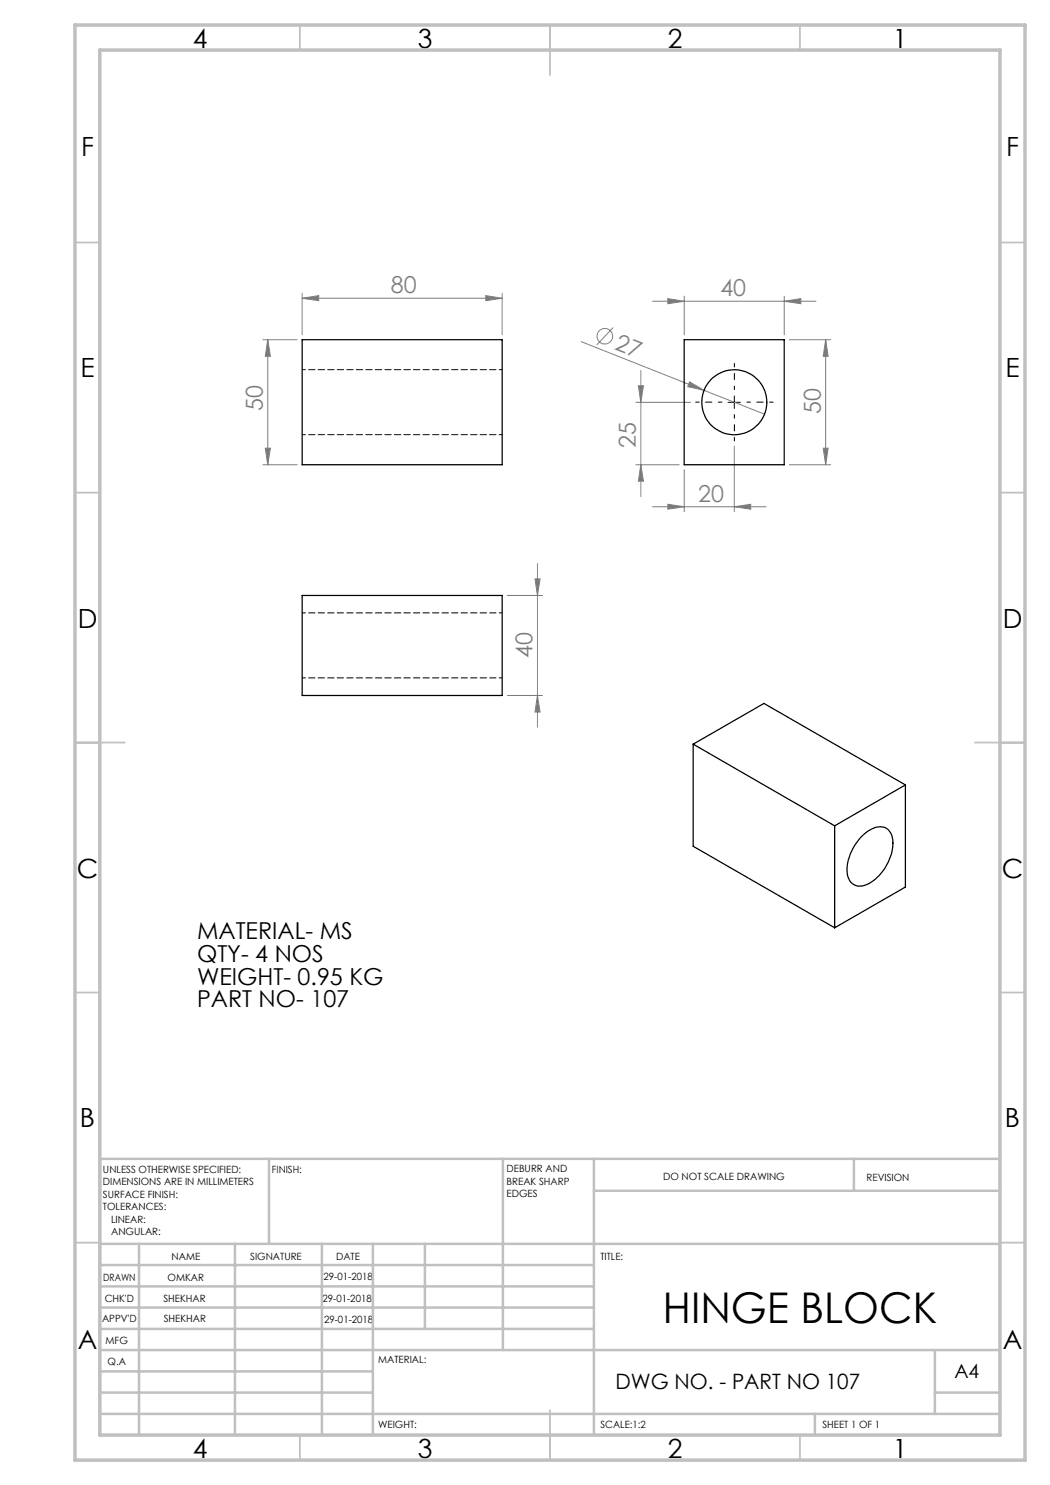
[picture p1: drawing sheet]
<svg xmlns="http://www.w3.org/2000/svg" width="210mm" height="297mm" viewBox="0 0 210 297" stroke-linecap="round" stroke-linejoin="round" font-family="sans-serif">
<g fill="none" stroke="#808080" stroke-width=".2">
<path d="M60.4 59.7l3.3-.6v1zM60.4 58.6v8.4M60.4 59.7h40M97.2 59.1l3.2 .6-3.2 .4zM100.4 58.6v8.4M133.6 59.7l3.2 .6-3.2 .4zM136.8 59.2v7.8M156.8 59.2v7.8M52.6 67.9h6.8M53.6 67.9v25.1M53.6 67.9l.5 3.4h-1zM116.2 68.3l36.7 14.5"/>
<path d="M122.6 65.5l-3.3 3.5M127.7 77.1h1l-.5 3.4zM128.2 74.1v25.2M130.5 60.3h32.7M137.9 76.4l2.9 1.7-3.3-.8zM156.8 60.3l3.4-.6v1zM157.9 67.9h8.2M165.1 67.9v25.1M165.1 67.9l.5 3.4h-1zM52.6 93h6.8M53.1 89.6h1l-.5 3.4zM127.2 93h8.7"/>
<path d="M127.2 80.5h10.9M128.2 93l.5 3.2h-1zM136.8 93.9v8.4M146.9 89.2v13.1M157.9 93h8.2M164.6 89.6h1l-.5 3.4zM101.5 119.1h7M107 115.8h1l-.5 3.3zM107.5 112.7v32.7M130.5 101.3h22.7M133.6 100.9l3.2 .4-3.2 .5zM146.9 101.3l3.2-.4v.9z"/>
<path d="M101.5 139.1h7M107.5 139.1l.5 3.3h-1z"/>
<circle cx="121" cy="67.3" r="1.55"/>
</g>
<path d="M146.9 77.9v-5.2M144.4 80.4h-5.3M146.9 82.9v5.3M149.4 80.4h5.2" fill="none" stroke="#000" stroke-width=".2" stroke-dasharray="15.2 1.3 1.3 1.3" stroke-dashoffset="14.5"/>
<path d="M146.9 79.2v2.5M145.6 80.5h2.5" fill="none" stroke="#000" stroke-width=".2"/>
<g fill="none" stroke="#c0c0c0" stroke-width=".35">
<path d="M60 5v5M110 5v10M160 5v5M15 48.5h5M200 48.5h5M15 98.5h5M200 98.5h5M15 148.5h10M195 148.5h10M15 198.5h5M200 198.5h5M15 248.5h5"/>
<path d="M200 248.5h5M60 287v5M110 282v10M160 287v5"/>
</g>
<g fill="none" stroke="#c0c0c0" stroke-width=".5">
<path d="M53.8 231.8v17M100.6 231.8v38.2M118.8 231.8v55.2M118.8 238.2h81.2M170.8 231.8v6.4M200 231.8h-180v55.2M20 248.8h180M20 257.3h98.8M20 253h98.8M27.8 248.8v38.2M47 248.8v38.2M64.4 248.8v38.2"/>
<path d="M74.6 248.8v38.2M85 248.8v17M20 265.8h98.8M20 261.5h98.8M20 278.5h54.6M20 274.3h54.6M20 270h180M187 278.5h13M187 270v12.8M20 282.8h180M163 282.8v4.2"/>
</g>
<path d="M15 5h190v287h-190zM20 10h180v277h-180z" fill="none" stroke="#c0c0c0" stroke-width=".7"/>
<g fill="#808080">
<path d="M137.9 76.4l2.9 1.7-3.3-.8z"/>
<path d="M97.2 59.1l3.2 .6-3.2 .4zM60.4 59.7l3.3-.6v1zM146.9 101.3l3.2-.4v.9zM133.6 100.9l3.2 .4-3.2 .5z"/>
<path d="M133.6 59.7l3.2 .6-3.2 .4zM156.8 60.3l3.4-.6v1z"/>
<path d="M164.6 89.6h1l-.5 3.4zM165.1 67.9l.5 3.4h-1z"/>
<path d="M53.6 67.9l.5 3.4h-1zM53.1 89.6h1l-.5 3.4zM127.7 77.1h1l-.5 3.4zM128.2 93l.5 3.2h-1zM107 115.8h1l-.5 3.3zM107.5 139.1l.5 3.3h-1z"/>
</g>
<g fill="none" stroke="#000" stroke-width=".25">
<path d="M60.4 67.9h40v25.1h-40zM136.8 67.9h20v25.1h-20zM60.4 119.1h40v20h-40zM138.6 148.8l28.3 16.4M138.6 148.8l14.2-8.1 28.3 16.3M138.6 148.8v20.5l28.3 16.3M181.1 157l-14.2 8.2M181.1 157v20.4l-14.2 8.2M166.9 165.2v20.4M172.1 167.5a5.1 5.1 0 0 1 4.8-2 3.2 3.2 0 0 1 1.7 3.5 9.6 9.6 0 0 1-5.8 8.1 2.67 2.67 0 0 1-3.4-3 10 10 0 0 1 2.7-6.6z"/>
<circle cx="146.9" cy="80.4" r="6.5"/>
</g>
<path d="M100.5 73.9h-40M60.5 86.9h40M60.5 135.6h40M100.5 122.6h-40" fill="none" stroke="#000" stroke-width=".2" stroke-dasharray="1.3 .6" stroke-dashoffset=".6"/>
<text font-size="8.5" x="132.6" y="264.5">HINGE BLOCK</text>
<g font-size="5.3">
<text x="38.5" y="9.5">4</text>
<text x="83.5" y="9.5">3</text>
<text x="133.6" y="9.5">2</text>
<text x="178.6" y="9.5">1</text>
<text x="16.2" y="31.3">F</text>
<text x="201.2" y="31.3">F</text>
<text x="16.1" y="75.5">E</text>
<text x="201.1" y="75.5">E</text>
<text x="15.5" y="125.5">D</text>
<text x="200.5" y="125.5">D</text>
<text x="15.4" y="175.5">C</text>
<text x="200.4" y="175.5">C</text>
<text x="16" y="225.5">B</text>
<text x="201" y="225.5">B</text>
<text x="15.5" y="269.8">A</text>
<text x="200.5" y="269.8">A</text>
<text x="38.5" y="291.5">4</text>
<text x="83.5" y="291.5">3</text>
<text x="133.6" y="291.5">2</text>
<text x="178.6" y="291.5">1</text>
</g>
<g font-size="4.7" fill="#808080">
<text x="78.2" y="58.6">80</text>
<text x="144.1" y="59.2">40</text>
<text x="122.7" y="69.8" transform="rotate(22 122.7 69.8)">27</text>
<text x="52.6" y="82.1" transform="rotate(-90 52.6 82.1)">50</text>
<text x="164.1" y="82.8" transform="rotate(-90 164.1 82.8)">50</text>
<text x="127.2" y="89.5" transform="rotate(-90 127.2 89.5)">25</text>
<text x="139.7" y="100.3">20</text>
<text x="106.5" y="131.6" transform="rotate(-90 106.5 131.6)">40</text>
</g>
<g font-size="4.7">
<text x="39.4" y="187.9">MATERIAL- MS</text>
<text x="39.4" y="192.4">QTY- 4 NOS</text>
<text x="39.4" y="196.9">WEIGHT- 0.95 KG</text>
<text x="39.4" y="201.5">PART NO- 107</text>
</g>
<text font-size="4.2" x="123.1" y="277.9">DWG NO. - PART NO 107</text>
<text font-size="3.9" x="190.9" y="275.5">A4</text>
<g font-size="2">
<text x="20.6" y="234.6">UNLESS OTHERWISE SPECIFIED:</text>
<text x="20.6" y="237.1">DIMENSIONS ARE IN MILLIMETERS</text>
<text x="20.6" y="239.6">SURFACE FINISH:</text>
<text x="54.4" y="234.6">FINISH:</text>
<text x="101.3" y="234.5">DEBURR AND</text>
<text x="101.3" y="237">BREAK SHARP</text>
<text x="101.3" y="239.5">EDGES</text>
<text x="132.6" y="236">DO NOT SCALE DRAWING</text>
<text x="173.3" y="236.2">REVISION</text>
<text x="20.6" y="242.1">TOLERANCES:</text>
<text x="22.2" y="244.6">LINEAR:</text>
<text x="22.2" y="247.1">ANGULAR:</text>
<text x="34.3" y="252">NAME</text>
<text x="50" y="251.9">SIGNATURE</text>
<text x="67.2" y="251.9">DATE</text>
<text x="120.1" y="251.9">TITLE:</text>
<text x="20.6" y="256.1">DRAWN</text>
<text x="33.5" y="256.1">OMKAR</text>
<text x="64.7" y="255.9">29-01-2018</text>
<text x="20.9" y="260.3">CHK'D</text>
<text x="32.7" y="260.3">SHEKHAR</text>
<text x="64.5" y="260.3">29-01-2018</text>
<text x="20.4" y="264.4">APPV'D</text>
<text x="21.1" y="268.8">MFG</text>
<text x="32.8" y="264.4">SHEKHAR</text>
<text x="64.8" y="264.6">29-01-2018</text>
<text x="21.5" y="273">Q.A</text>
<text x="75.6" y="272.5">MATERIAL:</text>
<text x="75.6" y="285.5">WEIGHT:</text>
<text x="120.1" y="285.6">SCALE:1:2</text>
<text x="164.5" y="285.6">SHEET 1 OF 1</text>
</g>
</svg>
